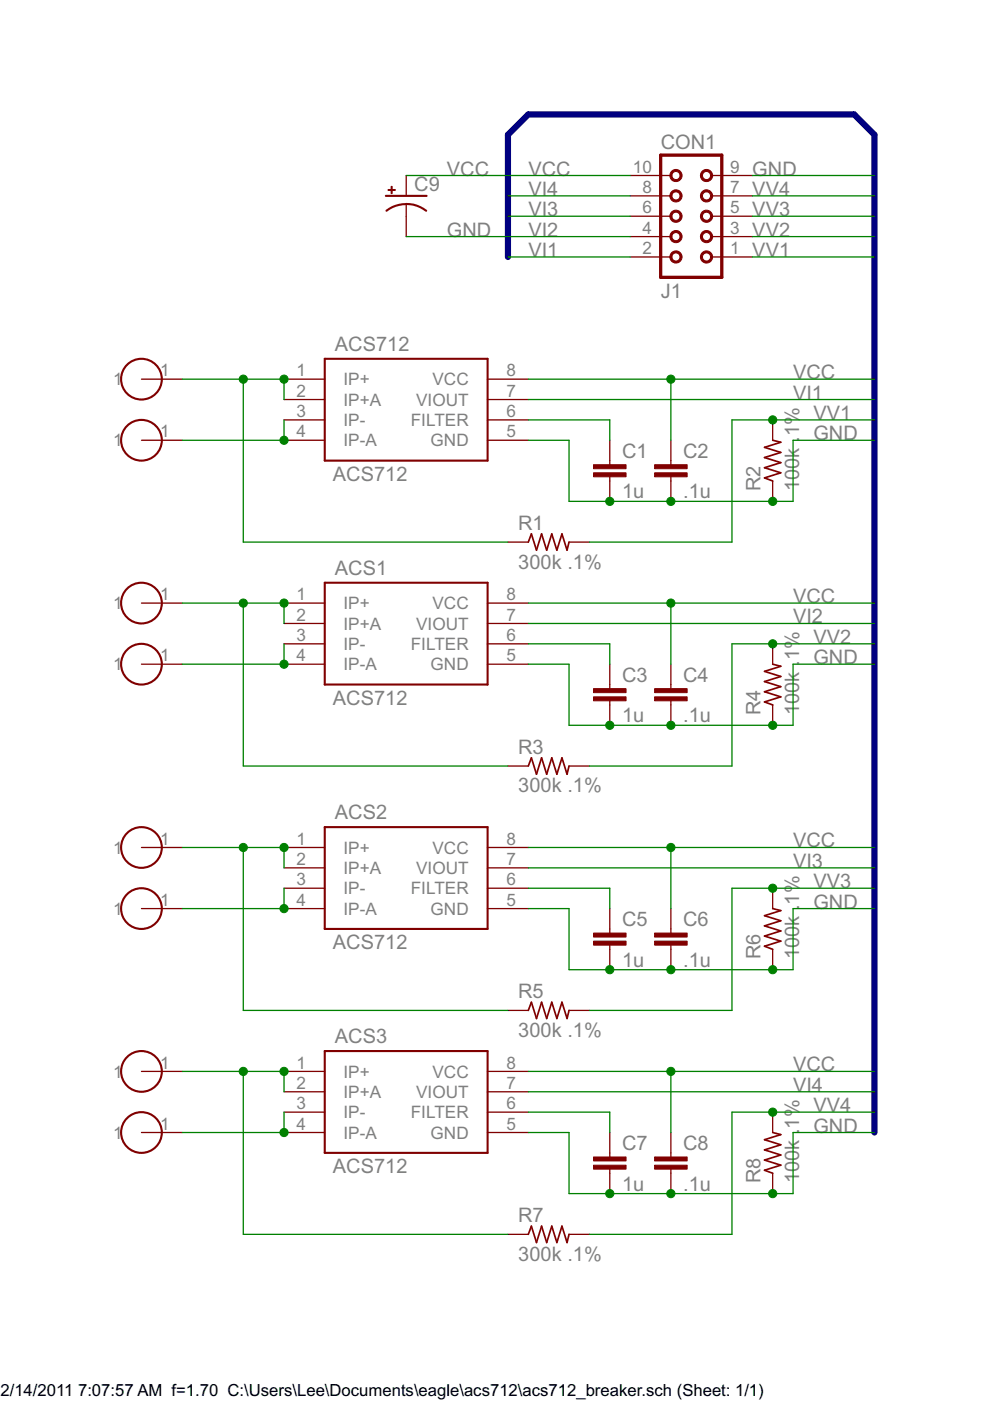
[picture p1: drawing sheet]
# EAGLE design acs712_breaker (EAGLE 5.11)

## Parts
ACS1  ACS712  [SOICC]
ACS2  ACS712  [SOICC]
ACS3  ACS712  [SOICC]
ACS712  ACS712  [SOICC]
C1  1u  C-EUC0603  [C0603]
C2  .1u  C-EUC0603  [C0603]
C3  1u  C-EUC0603  [C0603]
C4  .1u  C-EUC0603  [C0603]
C5  1u  C-EUC0603  [C0603]
C6  .1u  C-EUC0603  [C0603]
C7  1u  C-EUC0603  [C0603]
C8  .1u  C-EUC0603  [C0603]
C9  CPOL-USE2.5-6  [E2,5-6]
CON1  J1  CON10  [CON10]
R1  300k .1%  R-US_R0603  [R0603]
R2  100k .1%  R-US_R0603  [R0603]
R3  300k .1%  R-US_R0603  [R0603]
R4  100k .1%  R-US_R0603  [R0603]
R5  300k .1%  R-US_R0603  [R0603]
R6  100k .1%  R-US_R0603  [R0603]
R7  300k .1%  R-US_R0603  [R0603]
R8  100k .1%  R-US_R0603  [R0603]
U$1  LEE_SCREW8  [LEE_SCREW8]
U$2  LEE_SCREW8  [LEE_SCREW8]
U$3  LEE_SCREW8  [LEE_SCREW8]
U$4  LEE_SCREW8  [LEE_SCREW8]
U$5  LEE_SCREW8  [LEE_SCREW8]
U$6  LEE_SCREW8  [LEE_SCREW8]
U$7  LEE_SCREW8  [LEE_SCREW8]
U$8  LEE_SCREW8  [LEE_SCREW8]

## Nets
GND: ACS1.5(GND) ACS2.5(GND) ACS3.5(GND) ACS712.5(GND) C1.2 C2.2 C3.2 C4.2 C5.2 C6.2 C7.2 C8.2 C9.- CON1.9 R2.1 R4.1 R6.1 R8.1
IP+: ACS712.1(IP+) ACS712.2(IP+A) R1.1 U$2.1
IP+1: ACS1.1(IP+) ACS1.2(IP+A) R3.1 U$1.1
IP+2: ACS2.1(IP+) ACS2.2(IP+A) R5.1 U$5.1
IP+3: ACS3.1(IP+) ACS3.2(IP+A) R7.1 U$7.1
IP-: ACS712.3(IP-) ACS712.4(IP-A) U$3.1
IP-1: ACS1.3(IP-) ACS1.4(IP-A) U$4.1
IP-2: ACS2.3(IP-) ACS2.4(IP-A) U$6.1
IP-3: ACS3.3(IP-) ACS3.4(IP-A) U$8.1
N$1: ACS1.6(FILTER) C3.1
N$2: ACS2.6(FILTER) C5.1
N$3: ACS3.6(FILTER) C7.1
N$6: ACS712.6(FILTER) C1.1
VCC: ACS1.8(VCC) ACS2.8(VCC) ACS3.8(VCC) ACS712.8(VCC) C2.1 C4.1 C6.1 C8.1 C9.+ CON1.10
VI1: ACS712.7(VIOUT) CON1.2
VI2: ACS1.7(VIOUT) CON1.4
VI3: ACS2.7(VIOUT) CON1.6
VI4: ACS3.7(VIOUT) CON1.8
VV1: CON1.1 R1.2 R2.2
VV2: CON1.3 R3.2 R4.2
VV3: CON1.5 R5.2 R6.2
VV4: CON1.7 R7.2 R8.2

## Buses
VCC,GND,VI[1..4],VV[1..4]
